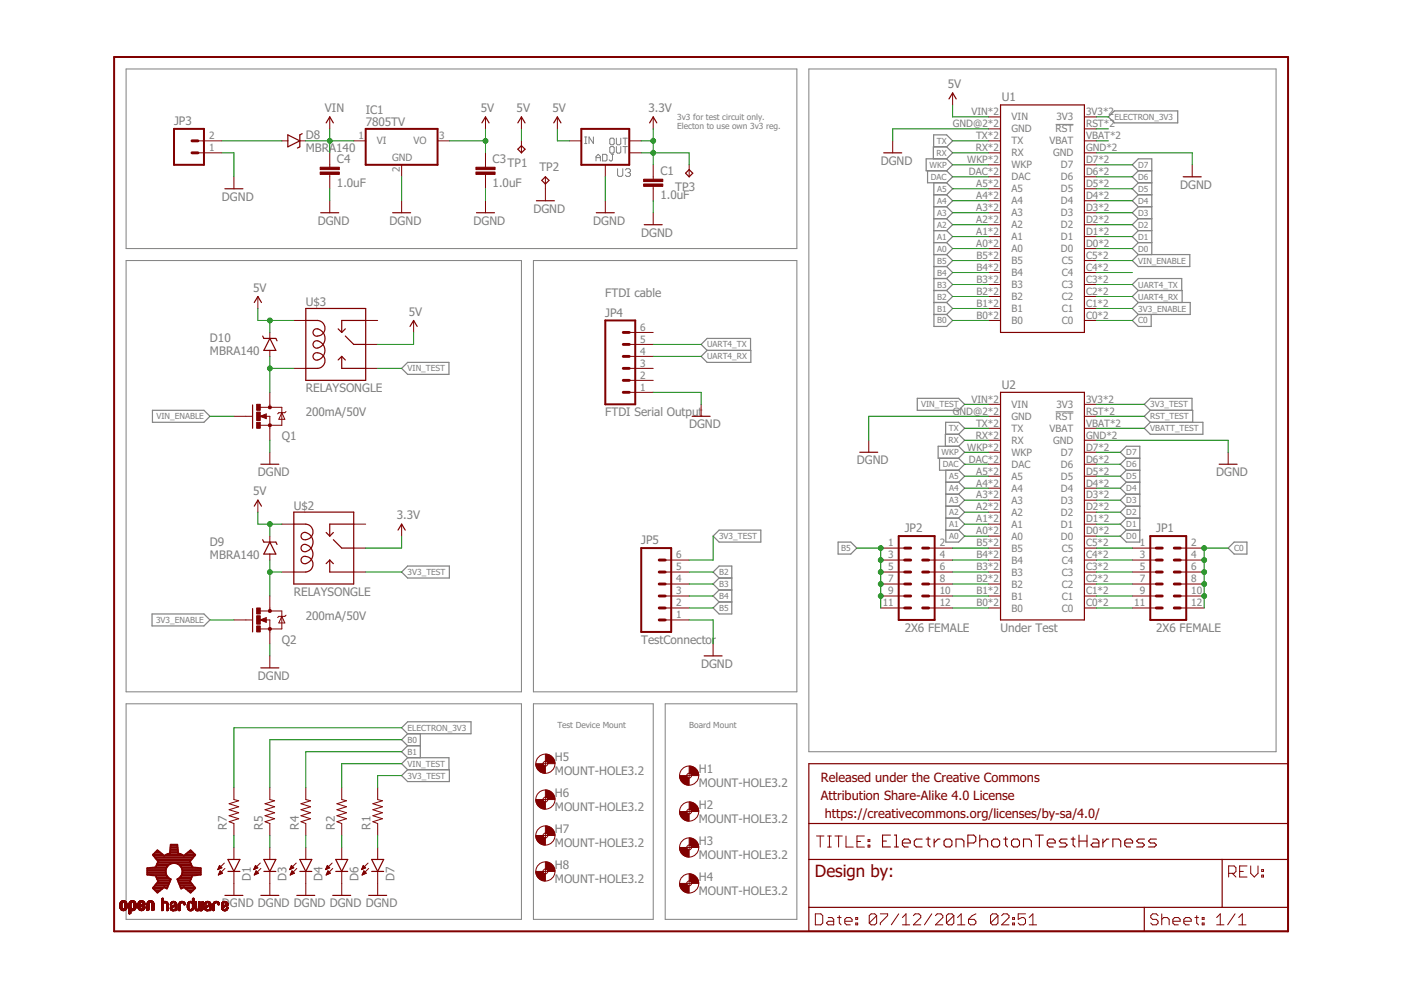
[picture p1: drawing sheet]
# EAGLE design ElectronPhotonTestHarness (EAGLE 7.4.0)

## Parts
C1  1.0uF  1.0UF-25V-+80/-20(0805)"  [0805-CAP]
C3  1.0uF  1.0UF-25V-+80/-20(0805)"  [0805-CAP]
C4  1.0uF  1.0UF-25V-+80/-20(0805)"  [0805-CAP]
D1  LED1206-BOTTOM  [LED-1206-BOTTOM]
D3  LED1206  [LED-1206]
D4  LED1206  [LED-1206]
D6  LED1206  [LED-1206]
D7  LED1206  [LED-1206]
D8  MBRA140  [SMA-DIODE]
D9  MBRA140  [SMA-DIODE]
D10  MBRA140  [SMA-DIODE]
FRAME1  FRAME-LETTER  [CREATIVE_COMMONS]
H1  MOUNT-HOLE3.2  [3,2]
H2  MOUNT-HOLE3.2  [3,2]
H3  MOUNT-HOLE3.2  [3,2]
H4  MOUNT-HOLE3.2  [3,2]
H5  MOUNT-HOLE3.2  [3,2]
H6  MOUNT-HOLE3.2  [3,2]
H7  MOUNT-HOLE3.2  [3,2]
H8  MOUNT-HOLE3.2  [3,2]
IC1  7805TV  [TO220V]
JP1  2X6 FEMALE  M06X2PTH_FEMALE  [2X6]
JP2  2X6 FEMALE  M06X2PTH_FEMALE  [2X6]
JP3  M025MM  [SCREWTERMINAL-5MM-2]
JP4  FTDI Serial Output  M06SILK_FEMALE_PTH  [1X06]
JP5  TestConnector  M06SILK_FEMALE_PTH  [1X06]
LOGO1  OSHW-LOGOL  [OSHW-LOGO-L]
Q1  200mA/50V  MOSFET-NCHANNELBSS138  [SOT23-3]
Q2  200mA/50V  MOSFET-NCHANNELBSS138  [SOT23-3]
R1  RESISTOR1206  [1206]
R2  RESISTOR1206  [1206]
R4  RESISTOR1206  [1206]
R5  RESISTOR1206  [1206]
R7  RESISTOR1206  [1206]
TP1  TPTP12SQ  [TP12SQ]
TP2  TPTP12SQ  [TP12SQ]
TP3  TPTP12SQ  [TP12SQ]
U1  ELECTRONDUALNAMED  [ELECTRON_SIMPLE_SILK_NAMES_DUAL]
U2  UnderTest  ELECTRONDUALNAMED  [ELECTRON_SIMPLE_SILK_NAMES_DUAL]
U3  V_REG_LM1117SOT223  [SOT223]
U$2  RELAYSONGLE  [SRD-5VDC-SL-C]
U$3  RELAYSONGLE  [SRD-5VDC-SL-C]

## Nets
3.3V: C1.1 TP3.TP U3.2(OUT) U3.4(OUT) U$2.COMMON(MAIN)
3V3_ENABLE: Q2.1(G) U1.C1 U1.C1_1(C1)
3V3_TEST: JP5.6 R1.2 U2.3V3 U2.3V3_1(3V3) U$2.OPEN(NO)
5V: C3.1 D9.C D10.C IC1.3(VO) TP1.TP U1.VIN U1.VIN_1B(VIN) U3.3(IN) U$2.COIL1 U$3.COIL1 U$3.COMMON(MAIN)
A0: U1.A0 U1.A0_1(A0) U2.A0 U2.A0_1(A0)
A1: U1.A1 U1.A1_1(A1) U2.A1 U2.A1_1(A1)
A2: U1.A2 U1.A2_1(A2) U2.A2 U2.A2_1(A2)
A3: U1.A3 U1.A3_1(A3) U2.A3 U2.A3_1(A3)
A4: U1.A4 U1.A4_1(A4) U2.A4 U2.A4_1(A4)
A5: U1.A5 U1.A5_1(A5) U2.A5 U2.A5_1(A5)
B0: R5.2 U1.B0 U1.B0_1(B0)
B1: R4.2 U1.B1 U1.B1_1(B1)
B2: JP5.5 U1.B2 U1.B2_1(B2)
B3: JP5.4 U1.B3 U1.B3_1(B3)
B4: JP5.3 U1.B4 U1.B4_1(B4)
B5: JP2.1 JP2.3 JP2.5 JP2.7 JP2.9 JP2.11 JP5.2 U1.B5 U1.B5_1(B5)
C0: JP1.2 JP1.4 JP1.6 JP1.8 JP1.10 JP1.12 U1.C0 U1.C0_1(C0)
D0: U1.D0 U1.D0_1(D0) U2.D0 U2.D0_1(D0)
D1: U1.D1 U1.D1_1(D1) U2.D1 U2.D1_1(D1)
D2: U1.D2 U1.D2_1(D2) U2.D2 U2.D2_1(D2)
D3: U1.D3 U1.D3_1(D3) U2.D3 U2.D3_1(D3)
D4: U1.D4 U1.D4_1(D4) U2.D4 U2.D4_1(D4)
D5: U1.D5 U1.D5_1(D5) U2.D5 U2.D5_1(D5)
D6: U1.D6 U1.D6_1(D6) U2.D6 U2.D6_1(D6)
D7: U1.D7 U1.D7_1(D7) U2.D7 U2.D7_1(D7)
DAC: U1.DAC U1.DAC_1(DAC) U2.DAC U2.DAC_1(DAC)
ELECTRON_3V3: R7.2 U1.3V3 U1.3V3_1(3V3)
GND: C1.2 C3.2 C4.2 D1.C D3.C D4.C D6.C D7.C IC1.2(GND) JP3.1 JP4.1 JP5.1 Q1.2(S) Q2.2(S) TP2.TP U1.GND U1.GND@2(GND) U1.GND_1(GND) U1.GND_1B(GND) U2.GND U2.GND@2(GND) U2.GND_1(GND) U2.GND_1B(GND) U3.1(ADJ) ; supply symbol labelled DGND
N$1: JP2.2 U2.B5 U2.B5_1(B5)
N$2: JP2.4 U2.B4 U2.B4_1(B4)
N$3: JP2.6 U2.B3 U2.B3_1(B3)
N$4: JP2.8 U2.B2 U2.B2_1(B2)
N$5: JP2.10 U2.B1 U2.B1_1(B1)
N$6: JP2.12 U2.B0 U2.B0_1(B0)
N$7: JP1.11 U2.C0 U2.C0_1(C0)
N$8: JP1.9 U2.C1 U2.C1_1(C1)
N$9: JP1.7 U2.C2 U2.C2_1(C2)
N$10: JP1.5 U2.C3 U2.C3_1(C3)
N$11: JP1.3 U2.C4 U2.C4_1(C4)
N$12: JP1.1 U2.C5 U2.C5_1(C5)
N$13: D1.A R7.1
N$14: U1.RST(!RST) U1.RST_1(!RST)
N$15: D3.A R5.1
N$16: D4.A R4.1
N$17: U1.VBAT U1.VBATT_1(VBAT)
N$18: D6.A R2.1
N$19: D7.A R1.1
N$20: D8.A JP3.2
N$21: U1.C4 U1.C4_1(C4)
RELAY_3V3: D9.A Q2.3(D) U$2.COIL2
RELAY_5V: D10.A Q1.3(D) U$3.COIL2
RST_TEST: U2.RST(!RST) U2.RST_1(!RST)
RX: U1.RX U1.RX_1(RX) U2.RX U2.RX_1(RX)
TX: U1.TX U1.TX_1(TX) U2.TX U2.TX_1(TX)
UART4_RX: JP4.4 U1.C2 U1.C2_1(C2)
UART4_TX: JP4.5 U1.C3 U1.C3_1(C3)
VBATT_TEST: U2.VBAT U2.VBATT_1(VBAT)
VIN: C4.1 D8.C IC1.1(VI)
VIN_ENABLE: Q1.1(G) U1.C5 U1.C5_1(C5)
VIN_TEST: R2.2 U2.VIN U2.VIN_1B(VIN) U$3.OPEN(NO)
WKP: U1.WKP U1.WKP_1(WKP) U2.WKP U2.WKP_1(WKP)
Unconnected: JP4.2 JP4.3 JP4.6 U$2.CLOSED(NC) U$3.CLOSED(NC)

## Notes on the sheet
- 3v3 for test circuit only.
  Electon to use own 3v3 reg.
- FTDI cable
- Under Test
- Test Device Mount | Board Mount

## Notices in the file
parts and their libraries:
SparkFun-LED: Licensing: Creative Commons ShareAlike 4.0 International - https://creativecommons.org/licenses/by-sa/4.0
SparkFun-Aesthetics: Released under the Creative Commons Attribution Share-Alike 4.0 License
SparkFun-Aesthetics: https://creativecommons.org/licenses/by-sa/4.0
